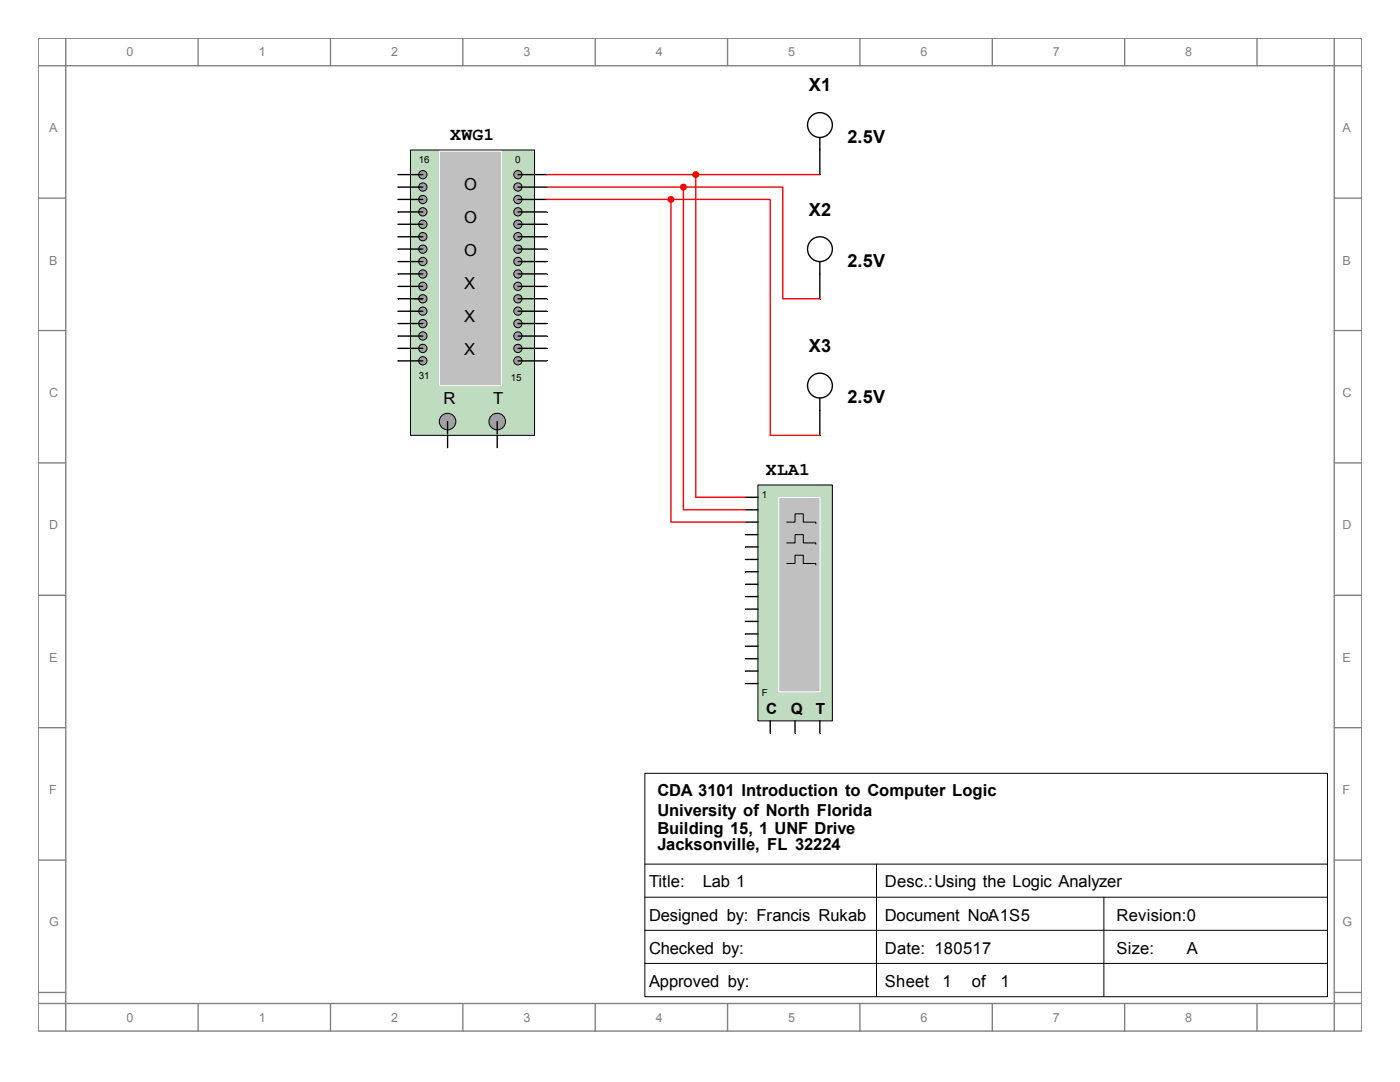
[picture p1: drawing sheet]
<svg xmlns="http://www.w3.org/2000/svg" width="279mm" height="216mm" viewBox="0 0 279 216" stroke-linecap="round" stroke-linejoin="round" font-family="sans-serif">
<g fill="none" stroke="#808080" stroke-width=".28">
<path d="M7.6 7.6h264.2v198.1h-264.2zM7.6 13.1h264.2M13.1 7.6v198.1M39.5 7.6v5.5M66 7.6v5.5M92.4 7.6v5.5M118.8 7.6v5.5M145.2 7.6v5.5M171.6 7.6v5.5M198 7.6v5.5M224.5 7.6v5.5M250.9 7.6v5.5"/>
<path d="M266.3 7.6v198.1M7.6 39.5h5.5M266.3 39.5h5.5M7.6 66h5.5M266.3 66h5.5M7.6 92.4h5.5M266.3 92.4h5.5M7.6 118.8h5.5M266.3 118.8h5.5M7.6 145.2h5.5M266.3 145.2h5.5M7.6 171.6h5.5"/>
<path d="M266.3 171.6h5.5M7.6 198h5.5M266.3 198h5.5M7.6 200.2h264.2M39.5 200.2v5.5M66 200.2v5.5M92.4 200.2v5.5M118.8 200.2v5.5M145.2 200.2v5.5M171.6 200.2v5.5M198 200.2v5.5M224.5 200.2v5.5"/>
<path d="M250.9 200.2v5.5"/>
</g>
<path d="M128.7 154.3h136.2v44.6h-136.2zM128.7 172.4h136.2M128.7 179h136.2M174.9 172.4v26.4M220.3 179v19.8M128.7 185.6h136.2M128.7 192.2h136.2" fill="none" stroke="#000" stroke-width=".2"/>
<g fill="none" stroke="#000" stroke-width=".28">
<path d="M163.6 27.4v7.4M163.6 52.2v7.4M163.6 79.4v7.5"/>
<circle cx="163.6" cy="24.9" r="2.48"/>
<circle cx="163.6" cy="49.7" r="2.48"/>
<circle cx="163.6" cy="76.9" r="2.48"/>
</g>
<path d="M82 30h24.7v56.9h-24.7z" fill="#c0dcc0"/>
<path d="M81.9 29.9h24.8v57h-24.8z" fill="none" stroke="#000" stroke-width=".2"/>
<circle cx="84.4" cy="34.9" r=".83" fill="#a0a0a4"/>
<circle cx="84.4" cy="34.9" r=".83" fill="none" stroke="#000" stroke-width=".2"/>
<circle cx="84.4" cy="37.3" r=".83" fill="#a0a0a4"/>
<circle cx="84.4" cy="37.3" r=".83" fill="none" stroke="#000" stroke-width=".2"/>
<circle cx="84.4" cy="39.8" r=".83" fill="#a0a0a4"/>
<circle cx="84.4" cy="39.8" r=".83" fill="none" stroke="#000" stroke-width=".2"/>
<circle cx="84.4" cy="42.3" r=".83" fill="#a0a0a4"/>
<circle cx="84.4" cy="42.3" r=".83" fill="none" stroke="#000" stroke-width=".2"/>
<circle cx="84.4" cy="44.8" r=".83" fill="#a0a0a4"/>
<circle cx="84.4" cy="44.8" r=".83" fill="none" stroke="#000" stroke-width=".2"/>
<circle cx="84.4" cy="47.2" r=".83" fill="#a0a0a4"/>
<circle cx="84.4" cy="47.2" r=".83" fill="none" stroke="#000" stroke-width=".2"/>
<circle cx="84.4" cy="49.7" r=".83" fill="#a0a0a4"/>
<circle cx="84.4" cy="49.7" r=".83" fill="none" stroke="#000" stroke-width=".2"/>
<circle cx="84.4" cy="52.2" r=".83" fill="#a0a0a4"/>
<circle cx="84.4" cy="52.2" r=".83" fill="none" stroke="#000" stroke-width=".2"/>
<circle cx="84.4" cy="54.7" r=".83" fill="#a0a0a4"/>
<circle cx="84.4" cy="54.7" r=".83" fill="none" stroke="#000" stroke-width=".2"/>
<circle cx="84.4" cy="57.1" r=".83" fill="#a0a0a4"/>
<circle cx="84.4" cy="57.1" r=".83" fill="none" stroke="#000" stroke-width=".2"/>
<circle cx="84.4" cy="59.6" r=".83" fill="#a0a0a4"/>
<circle cx="84.4" cy="59.6" r=".83" fill="none" stroke="#000" stroke-width=".2"/>
<circle cx="84.4" cy="62.1" r=".83" fill="#a0a0a4"/>
<circle cx="84.4" cy="62.1" r=".83" fill="none" stroke="#000" stroke-width=".2"/>
<circle cx="84.4" cy="64.6" r=".83" fill="#a0a0a4"/>
<circle cx="84.4" cy="64.6" r=".83" fill="none" stroke="#000" stroke-width=".2"/>
<circle cx="84.4" cy="67" r=".83" fill="#a0a0a4"/>
<circle cx="84.4" cy="67" r=".83" fill="none" stroke="#000" stroke-width=".2"/>
<circle cx="84.4" cy="69.5" r=".83" fill="#a0a0a4"/>
<circle cx="84.4" cy="69.5" r=".83" fill="none" stroke="#000" stroke-width=".2"/>
<circle cx="84.4" cy="72" r=".83" fill="#a0a0a4"/>
<circle cx="84.4" cy="72" r=".83" fill="none" stroke="#000" stroke-width=".2"/>
<circle cx="103.4" cy="34.9" r=".82" fill="#a0a0a4"/>
<circle cx="103.4" cy="34.9" r=".82" fill="none" stroke="#000" stroke-width=".2"/>
<circle cx="103.4" cy="37.3" r=".82" fill="#a0a0a4"/>
<circle cx="103.4" cy="37.3" r=".82" fill="none" stroke="#000" stroke-width=".2"/>
<circle cx="103.4" cy="39.8" r=".82" fill="#a0a0a4"/>
<circle cx="103.4" cy="39.8" r=".82" fill="none" stroke="#000" stroke-width=".2"/>
<circle cx="103.4" cy="42.3" r=".82" fill="#a0a0a4"/>
<circle cx="103.4" cy="42.3" r=".82" fill="none" stroke="#000" stroke-width=".2"/>
<circle cx="103.4" cy="44.8" r=".82" fill="#a0a0a4"/>
<circle cx="103.4" cy="44.8" r=".82" fill="none" stroke="#000" stroke-width=".2"/>
<circle cx="103.4" cy="47.2" r=".82" fill="#a0a0a4"/>
<circle cx="103.4" cy="47.2" r=".82" fill="none" stroke="#000" stroke-width=".2"/>
<circle cx="103.4" cy="49.7" r=".82" fill="#a0a0a4"/>
<circle cx="103.4" cy="49.7" r=".82" fill="none" stroke="#000" stroke-width=".2"/>
<circle cx="103.4" cy="52.2" r=".82" fill="#a0a0a4"/>
<circle cx="103.4" cy="52.2" r=".82" fill="none" stroke="#000" stroke-width=".2"/>
<circle cx="103.4" cy="54.7" r=".82" fill="#a0a0a4"/>
<circle cx="103.4" cy="54.7" r=".82" fill="none" stroke="#000" stroke-width=".2"/>
<circle cx="103.4" cy="57.1" r=".82" fill="#a0a0a4"/>
<circle cx="103.4" cy="57.1" r=".82" fill="none" stroke="#000" stroke-width=".2"/>
<circle cx="103.4" cy="59.6" r=".82" fill="#a0a0a4"/>
<circle cx="103.4" cy="59.6" r=".82" fill="none" stroke="#000" stroke-width=".2"/>
<circle cx="103.4" cy="62.1" r=".82" fill="#a0a0a4"/>
<circle cx="103.4" cy="62.1" r=".82" fill="none" stroke="#000" stroke-width=".2"/>
<circle cx="103.4" cy="64.6" r=".82" fill="#a0a0a4"/>
<circle cx="103.4" cy="64.6" r=".82" fill="none" stroke="#000" stroke-width=".2"/>
<circle cx="103.4" cy="67" r=".82" fill="#a0a0a4"/>
<circle cx="103.4" cy="67" r=".82" fill="none" stroke="#000" stroke-width=".2"/>
<circle cx="103.4" cy="69.5" r=".82" fill="#a0a0a4"/>
<circle cx="103.4" cy="69.5" r=".82" fill="none" stroke="#000" stroke-width=".2"/>
<circle cx="103.4" cy="72" r=".82" fill="#a0a0a4"/>
<circle cx="103.4" cy="72" r=".82" fill="none" stroke="#000" stroke-width=".2"/>
<path d="M87.8 30.2h12.3v46.8h-12.3z" fill="#c0c0c0"/>
<path d="M87.7 30.2h12.4v46.8h-12.4z" fill="none" stroke="#fff" stroke-width=".2"/>
<g fill="none" stroke="#000" stroke-width=".28">
<path d="M81.9 34.8h2.5M81.9 37.3h2.5M81.9 39.8h2.5M103.4 34.8h3.3M103.4 37.3h3.3M103.4 39.8h3.3M81.9 42.3h2.5M81.9 44.7h2.5M81.9 47.2h2.5M81.9 49.7h2.5M81.9 52.2h2.5M81.9 54.7h2.5"/>
<path d="M81.9 57.1h2.5M81.9 59.6h2.5M103.4 42.3h3.3M103.4 44.7h3.3M103.4 47.2h3.3M103.4 49.7h3.3M103.4 52.2h3.3M103.4 54.7h3.3M103.4 57.1h3.3M103.4 59.6h3.3M81.9 72h2.5M81.9 62.1h2.5"/>
<path d="M81.9 64.6h2.5M81.9 67.1h2.5M81.9 69.5h2.5M103.4 72h3.3M103.4 62.1h3.3M103.4 64.6h3.3M103.4 67.1h3.3M103.4 69.5h3.3"/>
</g>
<circle cx="89.3" cy="84.1" r="1.65" fill="#a0a0a4"/>
<circle cx="89.3" cy="84.1" r="1.65" fill="none" stroke="#000" stroke-width=".2"/>
<circle cx="99.2" cy="84.1" r="1.65" fill="#a0a0a4"/>
<circle cx="99.2" cy="84.1" r="1.65" fill="none" stroke="#000" stroke-width=".2"/>
<g fill="none" stroke="#000" stroke-width=".28">
<path d="M79.4 34.8h2.5M79.4 37.3h2.5M79.4 39.8h2.5M106.7 34.8h2.4M106.7 37.3h2.4M106.7 39.8h2.4M79.4 42.3h2.5M79.4 44.7h2.5M79.4 47.2h2.5M79.4 49.7h2.5M79.4 52.2h2.5M79.4 54.7h2.5"/>
<path d="M79.4 57.1h2.5M79.4 59.6h2.5M106.7 42.3h2.4M106.7 44.7h2.4M106.7 47.2h2.4M106.7 49.7h2.4M106.7 52.2h2.4M106.7 54.7h2.4M106.7 57.1h2.4M106.7 59.6h2.4M79.4 62.1h2.5M79.4 64.6h2.5"/>
<path d="M79.4 67.1h2.5M79.4 69.5h2.5M79.4 72h2.5M106.7 62.1h2.4M106.7 64.6h2.4M106.7 67.1h2.4M106.7 69.5h2.4M106.7 72h2.4M89.3 84.1v2.5M89.3 86.9v2.4M99.2 84.1v2.5M99.2 86.9v2.4"/>
</g>
<path d="M151.3 96.8h14.8v47h-14.8z" fill="#c0dcc0"/>
<path d="M151.3 96.8h14.8v47h-14.8z" fill="none" stroke="#000" stroke-width=".2"/>
<path d="M155.4 99.3h8.3v38.7h-8.3z" fill="#c0c0c0"/>
<path d="M155.4 99.3h8.3v38.7h-8.3z" fill="none" stroke="#fff" stroke-width=".2"/>
<path d="M157 104.2h1.7v-1.7h1.6v1.7h2.5v.3M157 108.3h1.7v-1.6h1.6v1.6h2.5v.3M157 112.4h1.7v-1.6h1.6v1.6h2.5v.3" fill="none" stroke="#000" stroke-width=".2"/>
<g fill="none" stroke="#000" stroke-width=".28">
<path d="M148.8 99.2h2.5M148.8 101.7h2.5M148.8 104.2h2.5M148.8 106.7h2.5M148.8 109.1h2.5M148.8 111.6h2.5M148.8 114.1h2.5M148.8 116.6h2.5M148.8 119h2.5M148.8 121.5h2.5M148.8 124h2.5M148.8 126.5h2.5"/>
<path d="M148.8 128.9h2.5M148.8 131.4h2.5M148.8 133.9h2.5M148.8 136.4h2.5M153.7 143.8v2.5M158.7 143.8v2.5M163.6 143.8v2.5"/>
</g>
<circle cx="138.9" cy="34.8" r=".55" fill="#f00"/>
<g fill="none" stroke="#f00" stroke-width=".28">
<path d="M109.1 34.8h54.5M138.9 34.8v64.4h9.9"/>
<circle cx="138.9" cy="34.8" r=".55"/>
</g>
<circle cx="136.4" cy="37.3" r=".56" fill="#f00"/>
<g fill="none" stroke="#f00" stroke-width=".28">
<path d="M109.1 37.3h27.3M136.4 37.3h19.8v22.3h7.4M136.4 37.3v64.4h12.4"/>
<circle cx="136.4" cy="37.3" r=".56"/>
</g>
<circle cx="133.9" cy="39.8" r=".55" fill="#f00"/>
<g fill="none" stroke="#f00" stroke-width=".28">
<path d="M109.1 39.8h24.8M133.9 39.8h19.8v47.1h9.9M133.9 39.8v64.4h14.9"/>
<circle cx="133.9" cy="39.8" r=".55"/>
</g>
<g font-size="3.6">
<text x="161.4" y="18.2">X1</text>
<text x="89.9" y="27.9">XWG1</text>
<text x="169.2" y="28.4">2.5V</text>
<text x="161.4" y="43">X2</text>
<text x="169.2" y="53.2">2.5V</text>
<text x="161.4" y="70.3">X3</text>
<text x="169.2" y="80.4">2.5V</text>
<text x="152.9" y="94.8">XLA1</text>
</g>
<g font-size="3.3">
<text x="92.7" y="37.8">O</text>
<text x="92.7" y="44.4">O</text>
<text x="92.7" y="51.1">O</text>
<text x="92.7" y="57.7">X</text>
<text x="92.7" y="64.3">X</text>
<text x="92.7" y="70.9">X</text>
<text x="88.5" y="80.5">R</text>
<text x="98.4" y="80.5">T</text>
<text x="131.2" y="158.9">CDA 3101 Introduction to Computer Logic</text>
<text x="131.2" y="162.8">University of North Florida</text>
<text x="131.2" y="166.4">Building 15, 1 UNF Drive</text>
<text x="131.2" y="169.7">Jacksonville, FL 32224</text>
<text x="129.5" y="177.1">Title:</text>
<text x="140.3" y="177.1">Lab 1</text>
<text x="176.6" y="177.1">Desc.:Using the Logic Analyzer</text>
<text x="129.5" y="183.7">Designed by: Francis Rukab</text>
<text x="176.6" y="183.7">Document No:A1S5</text>
<text x="222.8" y="183.7">Revision:0</text>
<text x="129.5" y="190.3">Checked by:</text>
<text x="176.6" y="190.3">Date: 180517</text>
<text x="222.8" y="190.3">Size:</text>
<text x="236.9" y="190.3">A</text>
<text x="129.5" y="196.9">Approved by:</text>
<text x="176.6" y="196.9">Sheet</text>
<text x="188.1" y="196.9">1</text>
<text x="193.9" y="196.9">of</text>
<text x="199.7" y="196.9">1</text>
</g>
<g font-size="3">
<text x="152.9" y="142.5">C</text>
<text x="157.9" y="142.5">Q</text>
<text x="162.8" y="142.5">T</text>
</g>
<g font-size="2.5" fill="#808080">
<text x="25.2" y="11.2">0</text>
<text x="51.6" y="11.2">1</text>
<text x="78.1" y="11.2">2</text>
<text x="104.5" y="11.2">3</text>
<text x="130.9" y="11.2">4</text>
<text x="157.3" y="11.2">5</text>
<text x="183.7" y="11.2">6</text>
<text x="210.1" y="11.2">7</text>
<text x="236.6" y="11.2">8</text>
<text x="9.8" y="26.4">A</text>
<text x="267.9" y="26.4">A</text>
<text x="9.8" y="52.8">B</text>
<text x="267.9" y="52.8">B</text>
<text x="9.8" y="79.2">C</text>
<text x="267.9" y="79.2">C</text>
<text x="9.8" y="105.6">D</text>
<text x="267.9" y="105.6">D</text>
<text x="9.8" y="132">E</text>
<text x="267.9" y="132">E</text>
<text x="9.8" y="158.5">F</text>
<text x="267.9" y="158.5">F</text>
<text x="9.8" y="184.9">G</text>
<text x="267.9" y="184.9">G</text>
<text x="25.2" y="203.8">0</text>
<text x="51.6" y="203.8">1</text>
<text x="78.1" y="203.8">2</text>
<text x="104.5" y="203.8">3</text>
<text x="130.9" y="203.8">4</text>
<text x="157.3" y="203.8">5</text>
<text x="183.7" y="203.8">6</text>
<text x="210.1" y="203.8">7</text>
<text x="236.6" y="203.8">8</text>
</g>
<g font-size="1.9">
<text x="83.6" y="32.5">16</text>
<text x="102.8" y="32.5">0</text>
<text x="83.6" y="75.6">31</text>
<text x="101.9" y="75.9">15</text>
<text x="152" y="99.3">1</text>
<text x="152" y="138.9">F</text>
</g>
</svg>
